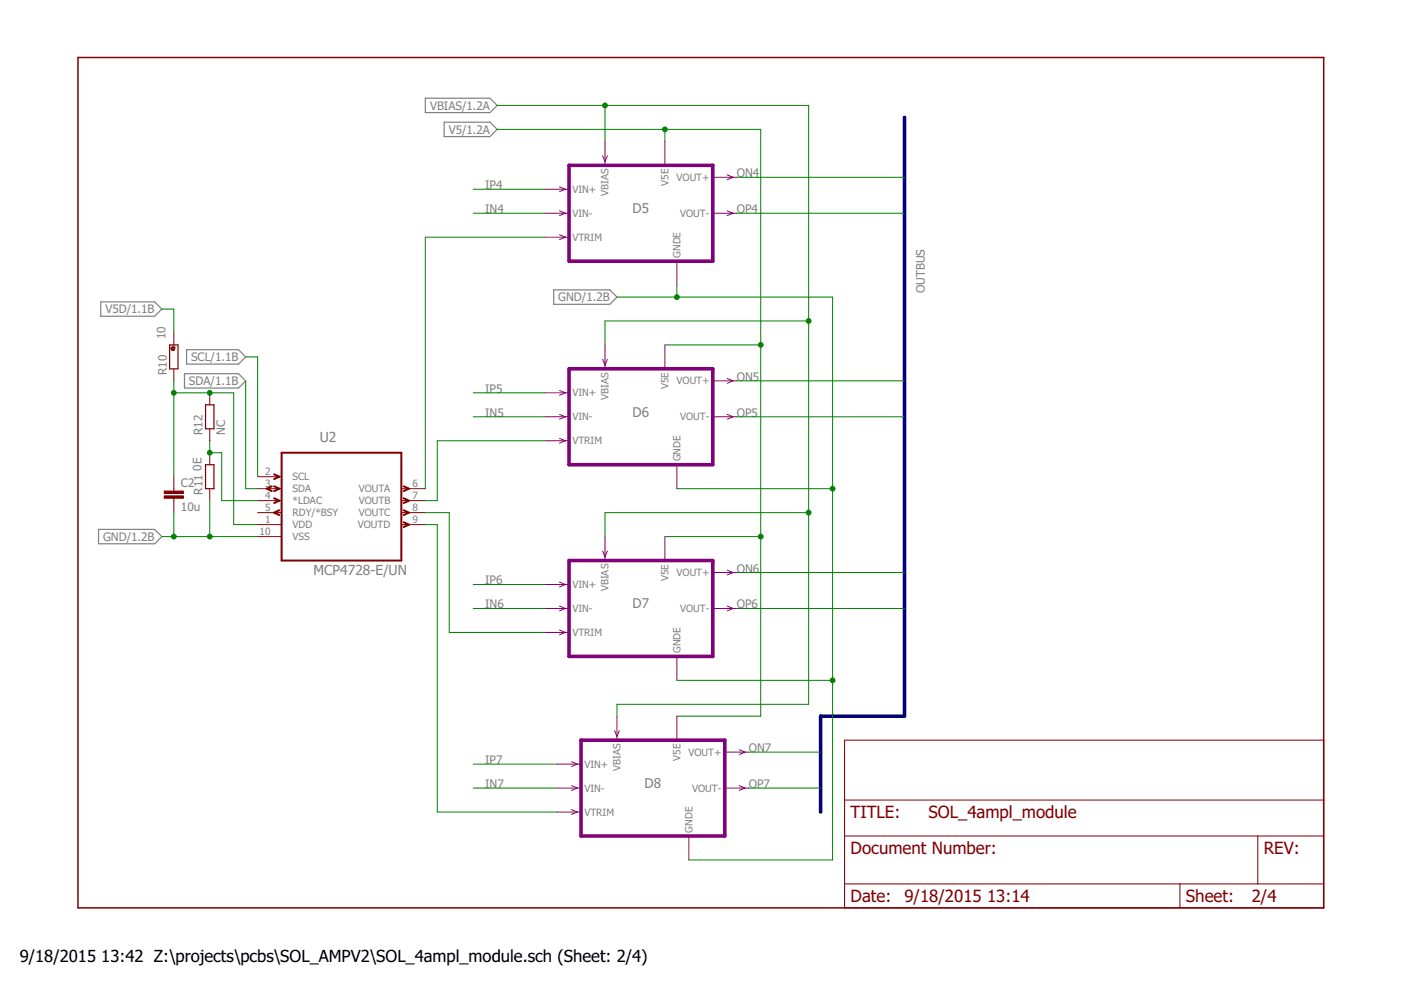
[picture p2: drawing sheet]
<svg xmlns="http://www.w3.org/2000/svg" width="297mm" height="210mm" viewBox="0 0 297 210" stroke-linecap="round" stroke-linejoin="round" font-family="sans-serif">
<path d="M90.2 20.8h13.7l1.5 1.6-1.5 1.5h-13.7zM94.2 25.9h9.7l1.5 1.5-1.5 1.6h-9.7zM21.4 64h11.4l1.5 1.5-1.5 1.6h-11.4zM39.1 79.2h11.5l1.5 1.6-1.5 1.5h-11.5zM39.6 74.1h11l1.5 1.6-1.5 1.5h-11zM117.4 61.5h11.9l1.5 1.5-1.5 1.5h-11.9zM20.9 112.2h11.9l1.5 1.6-1.5 1.5h-11.9z" fill="none" stroke="#808080" stroke-width=".25"/>
<path d="M16.5 12.2h264.1v180.3h-264.1z" fill="none" stroke="#800000" stroke-width=".32"/>
<g fill="none" stroke="#800000" stroke-width=".21">
<path d="M36.9 70.6v2.5M36.9 78.2v2.6M44.5 83.3v2.5M44.5 90.9v2.6M44.5 96v2.5M36.9 101.1v3M36.9 105.6v3.1M44.5 103.6v2.6M54.6 101.1h5.1M54.6 103.6h5.1M54.6 106.2h5.1M54.6 108.7h5.1"/>
<path d="M54.6 111.2h5.1M54.6 113.8h5.1M85.1 103.6h5.1M85.1 106.2h5.1M85.1 108.7h5.1M85.1 111.2h5.1M179.1 156.9h101.5v35.6h-101.5zM179.1 177.2h101.5M179.1 169.6h101.5M266.7 177.2v10.2M179.1 187.4h101.5M250.2 187.4v5.1"/>
</g>
<path d="M59.7 96h25.4v22.9h-25.4zM57.6 103.1l-1 .5 1 .5M58.1 100.6l1.1 .5-1.1 .5M58.1 103.1l1.1 .5-1.1 .5M58.1 105.6l1.1 .6-1.1 .5M59.2 108.2l-1.1 .5 1.1 .5M85.6 110.7l1.1 .5-1.1 .5M85.6 108.2l1.1 .5-1.1 .5M85.6 105.6l1.1 .6-1.1 .5M85.6 103.1l1.1 .5-1.1 .5" fill="none" stroke="#800000" stroke-width=".42"/>
<g fill="#800000" stroke="#800000" stroke-width=".21">
<path d="M34.8 105.1h4.1v.5h-4.1z"/>
<path d="M34.8 104.1h4.1v.5h-4.1z"/>
</g>
<path d="M36 73.1h1.7v5.1h-1.7zM43.6 85.8h1.8v5.1h-1.8zM43.6 98.5h1.8v5.1h-1.8z" fill="none" stroke="#800000" stroke-width=".25"/>
<path d="M36.4 73.6a.39 .39 0 0 1 .6 .2 .39 .39 0 0 1-.3 .5 .39 .39 0 0 1-.4-.4h.1a.26 .26 0 0 1 .3-.2 .26 .26 0 0 1 .1 .4 .26 .26 0 0 1-.4-.1l-.1-.1z" fill-rule="evenodd" fill="#800000" stroke="#800000" stroke-width=".21"/>
<path d="M191.8 24.9v126.9h-17.8v20.4" fill="none" stroke="#000080" stroke-width=".76"/>
<g fill="none" stroke="#008000" stroke-width=".21">
<path d="M105.4 22.4h66v126.9h-40.6v2.5M105.4 27.4h55.9v124.4h-17.8M128.3 22.4v7.6M141 27.4v2.6M156.2 37.6h35.6M100.3 40.1h15.3M100.3 45.2h15.3M115.6 50.3h-25.4v53.3M156.2 45.2h35.6M34.3 65.5h2.6v5.1M52.1 75.7h2.5v25.4M130.8 63h45.7v119.3h-30.5"/>
<path d="M141 73.1h20.3M143.5 60.5v2.5M171.4 68.1h-43.1v5M36.9 83.3h12.7v27.9h5M36.9 80.8v20.3M44.5 93.5v2.5h2.5v10.2h7.6M52.1 80.8v22.8h2.5M100.3 83.3h15.3M100.3 88.4h15.3M115.6 93.5h-22.9v12.7h-2.5M156.2 88.4h35.6M156.2 80.8h35.6"/>
<path d="M34.3 113.8h20.3M36.9 108.7v5.1M44.5 106.2v7.6M90.2 108.7h5v25.4h20.4M90.2 111.2h2.5v61h25.4M141 113.8h20.3M143.5 103.6h33M171.4 108.7h-43.1v5.1M100.3 123.9h15.3M100.3 129h15.3M156.2 129h35.6M156.2 121.4h35.6"/>
<path d="M143.5 144.3h33M158.7 159.5h15.3M100.3 162h17.8M100.3 167.1h17.8M158.7 167.1h15.3"/>
</g>
<g fill="#008000" stroke="#008000" stroke-width=".21">
<circle cx="171.4" cy="108.7" r=".51"/>
<circle cx="128.3" cy="22.4" r=".51"/>
<circle cx="171.4" cy="68.1" r=".51"/>
<circle cx="161.3" cy="113.8" r=".51"/>
<circle cx="161.3" cy="73.1" r=".51"/>
<circle cx="141" cy="27.4" r=".51"/>
<circle cx="176.5" cy="103.6" r=".51"/>
<circle cx="176.5" cy="144.3" r=".51"/>
<circle cx="143.5" cy="63" r=".51"/>
<circle cx="36.9" cy="113.8" r=".51"/>
<circle cx="44.5" cy="113.8" r=".51"/>
<circle cx="36.9" cy="83.3" r=".51"/>
<circle cx="44.5" cy="83.3" r=".51"/>
<circle cx="44.5" cy="96" r=".51"/>
</g>
<path d="M120.6 35.1h30.5v20.3h-30.5zM120.6 78.2h30.5v20.3h-30.5zM120.6 118.9h30.5v20.3h-30.5zM123.2 156.9h30.5v20.3h-30.5z" fill="none" stroke="#800080" stroke-width=".76"/>
<g fill="none" stroke="#800080" stroke-width=".21">
<path d="M118.6 39.6l1.3 .5-1.3 .5M127.8 33l.5 1.3 .5-1.3M128.3 30v5.1M141 30v5.1M151.1 37.6h5.1M154.2 37.1l1.2 .5-1.2 .5M115.6 40.1h5M115.6 45.2h5M115.6 50.3h5M118.6 44.7l1.3 .5-1.3 .5M118.6 49.8l1.3 .5-1.3 .5M143.5 55.4v5.1"/>
<path d="M151.1 45.2h5.1M154.2 44.7l1.2 .5-1.2 .5M127.8 76.2l.5 1.2 .5-1.2M128.3 73.1v5.1M141 73.1v5.1M115.6 83.3h5M115.6 88.4h5M115.6 93.5h5M118.6 82.8l1.3 .5-1.3 .5M118.6 87.9l1.3 .5-1.3 .5M118.6 92.9l1.3 .6-1.3 .5M143.5 98.5v5.1"/>
<path d="M151.1 88.4h5.1M151.1 80.8h5.1M154.2 80.2l1.2 .6-1.2 .5M154.2 87.9l1.2 .5-1.2 .5M127.8 116.8l.5 1.3 .5-1.3M128.3 113.8v5.1M141 113.8v5.1M115.6 123.9h5M115.6 129h5M115.6 134.1h5M118.6 123.4l1.3 .5-1.3 .5M118.6 128.5l1.3 .5-1.3 .5"/>
<path d="M118.6 133.6l1.3 .5-1.3 .5M143.5 139.2v5.1M151.1 129h5.1M151.1 121.4h5.1M154.2 120.9l1.2 .5-1.2 .5M154.2 128.5l1.2 .5-1.2 .5M130.3 154.9l.5 1.3 .5-1.3M130.8 151.8v5.1M143.5 151.8v5.1M153.7 159.5h5M156.7 159l1.3 .5-1.3 .5M118.1 162h5.1"/>
<path d="M118.1 167.1h5.1M118.1 172.2h5.1M121.2 161.5l1.2 .5-1.2 .5M121.2 166.6l1.2 .5-1.2 .5M121.2 171.7l1.2 .5-1.2 .5M146 177.2v5.1M153.7 167.1h5M156.7 166.6l1.3 .5-1.3 .5"/>
</g>
<g font-size="3.6" fill="#800000">
<text x="180.3" y="173.4">TITLE:</text>
<text x="196.8" y="173.4">SOL_4ampl_module</text>
<text x="180.3" y="181.1">Document Number:</text>
<text x="267.9" y="181.1">REV:</text>
<text x="180.3" y="191.2">Date:</text>
<text x="191.8" y="191.2">9/18/2015</text>
<text x="209.3" y="191.2">13:14</text>
<text x="251.4" y="191.2">Sheet:</text>
<text x="265.4" y="191.2">2/4</text>
</g>
<g font-size="3.5">
<text x="4.2" y="203.9">9/18/2015</text>
<text x="21.5" y="203.9">13:42 Z:\projects\pcbs\SOL_AMPV2\SOL_4ampl_module.sch (Sheet: 2/4)</text>
</g>
<g font-size="2.9" fill="#808080">
<text x="134.1" y="45.2">D5</text>
<text x="134.1" y="88.4">D6</text>
<text x="67.8" y="93.6">U2</text>
<text x="66.5" y="121.9">MCP4728-E/UN</text>
<text x="134.1" y="129">D7</text>
<text x="136.7" y="167.1">D8</text>
</g>
<g font-size="2.5" fill="#808080">
<text x="91.2" y="23.2">VBIAS/1.2A</text>
<text x="95.1" y="28.3">V5/1.2A</text>
<text x="102.9" y="40.1">IP4</text>
<text x="156.2" y="37.6">ON4</text>
<text x="102.9" y="45.2">IN4</text>
<text x="156.2" y="45.2">OP4</text>
<text x="118.3" y="63.9">GND/1.2B</text>
<text x="196.1" y="62.2" transform="rotate(-90 196.1 62.2)">OUTBUS</text>
<text x="22.3" y="66.4">V5D/1.1B</text>
<text x="35.1" y="71.9" transform="rotate(-90 35.1 71.9)">10</text>
<text x="40.5" y="76.6">SCL/1.1B</text>
<text x="35.3" y="79.5" transform="rotate(-90 35.3 79.5)">R10</text>
<text x="40.1" y="81.6">SDA/1.1B</text>
<text x="102.9" y="83.3">IP5</text>
<text x="156.2" y="80.8">ON5</text>
<text x="102.9" y="88.4">IN5</text>
<text x="156.2" y="88.4">OP5</text>
<text x="43" y="92.2" transform="rotate(-90 43 92.2)">R12</text>
<text x="47.8" y="92.2" transform="rotate(-90 47.8 92.2)">NC</text>
<text x="42.7" y="99.8" transform="rotate(-90 42.7 99.8)">0E</text>
<text x="38.4" y="103.2">C2</text>
<text x="43" y="104.9" transform="rotate(-90 43 104.9)">R11</text>
<text x="38.4" y="108.3">10u</text>
<text x="21.8" y="114.7">GND/1.2B</text>
<text x="102.9" y="123.9">IP6</text>
<text x="156.2" y="121.4">ON6</text>
<text x="102.9" y="129">IN6</text>
<text x="156.2" y="129">OP6</text>
<text x="158.7" y="159.5">ON7</text>
<text x="102.9" y="162">IP7</text>
<text x="102.9" y="167.1">IN7</text>
<text x="158.7" y="167.1">OP7</text>
</g>
<text font-size="2.5" fill="#800000" x="38.1" y="74.4" transform="rotate(-90 38.1 74.4)">*</text>
<g font-size="2.1" fill="#808080">
<text x="121.4" y="40.9">VIN+</text>
<text x="129" y="41.6" transform="rotate(-90 129 41.6)">VBIAS</text>
<text x="141.7" y="39.4" transform="rotate(-90 141.7 39.4)">V5E</text>
<text x="143.5" y="38.4">VOUT+</text>
<text x="121.4" y="46">VIN-</text>
<text x="144.2" y="46">VOUT-</text>
<text x="121.4" y="51">VTRIM</text>
<text x="144.3" y="54.7" transform="rotate(-90 144.3 54.7)">GNDE</text>
<text x="141.7" y="82.6" transform="rotate(-90 141.7 82.6)">V5E</text>
<text x="143.5" y="81.5">VOUT+</text>
<text x="121.4" y="84.1">VIN+</text>
<text x="121.4" y="89.1">VIN-</text>
<text x="129" y="84.8" transform="rotate(-90 129 84.8)">VBIAS</text>
<text x="144.2" y="89.1">VOUT-</text>
<text x="121.4" y="94.2">VTRIM</text>
<text x="56.2" y="100.7">2</text>
<text x="62" y="101.8">SCL</text>
<text x="144.3" y="97.8" transform="rotate(-90 144.3 97.8)">GNDE</text>
<text x="56.2" y="103.3">3</text>
<text x="56.2" y="105.8">4</text>
<text x="62" y="104.4">SDA</text>
<text x="62" y="106.9">*LDAC</text>
<text x="76.1" y="104.4">VOUTA</text>
<text x="76.1" y="106.9">VOUTB</text>
<text x="87.4" y="105.8">7</text>
<text x="87.4" y="103.3">6</text>
<text x="55" y="113.4">10</text>
<text x="56.2" y="108.3">5</text>
<text x="56.2" y="110.9">1</text>
<text x="62" y="109.5">RDY/*BSY</text>
<text x="62" y="112">VDD</text>
<text x="75.9" y="112">VOUTD</text>
<text x="76.1" y="109.5">VOUTC</text>
<text x="87.4" y="110.9">9</text>
<text x="87.4" y="108.3">8</text>
<text x="62" y="114.5">VSS</text>
<text x="121.4" y="124.7">VIN+</text>
<text x="129" y="125.4" transform="rotate(-90 129 125.4)">VBIAS</text>
<text x="141.7" y="123.2" transform="rotate(-90 141.7 123.2)">V5E</text>
<text x="143.5" y="122.1">VOUT+</text>
<text x="121.4" y="129.8">VIN-</text>
<text x="144.2" y="129.8">VOUT-</text>
<text x="121.4" y="134.8">VTRIM</text>
<text x="144.3" y="138.5" transform="rotate(-90 144.3 138.5)">GNDE</text>
<text x="144.3" y="161.3" transform="rotate(-90 144.3 161.3)">V5E</text>
<text x="146" y="160.2">VOUT+</text>
<text x="123.9" y="162.8">VIN+</text>
<text x="123.9" y="167.9">VIN-</text>
<text x="131.6" y="163.5" transform="rotate(-90 131.6 163.5)">VBIAS</text>
<text x="146.8" y="167.9">VOUT-</text>
<text x="123.9" y="172.9">VTRIM</text>
<text x="146.8" y="176.5" transform="rotate(-90 146.8 176.5)">GNDE</text>
</g>
</svg>
